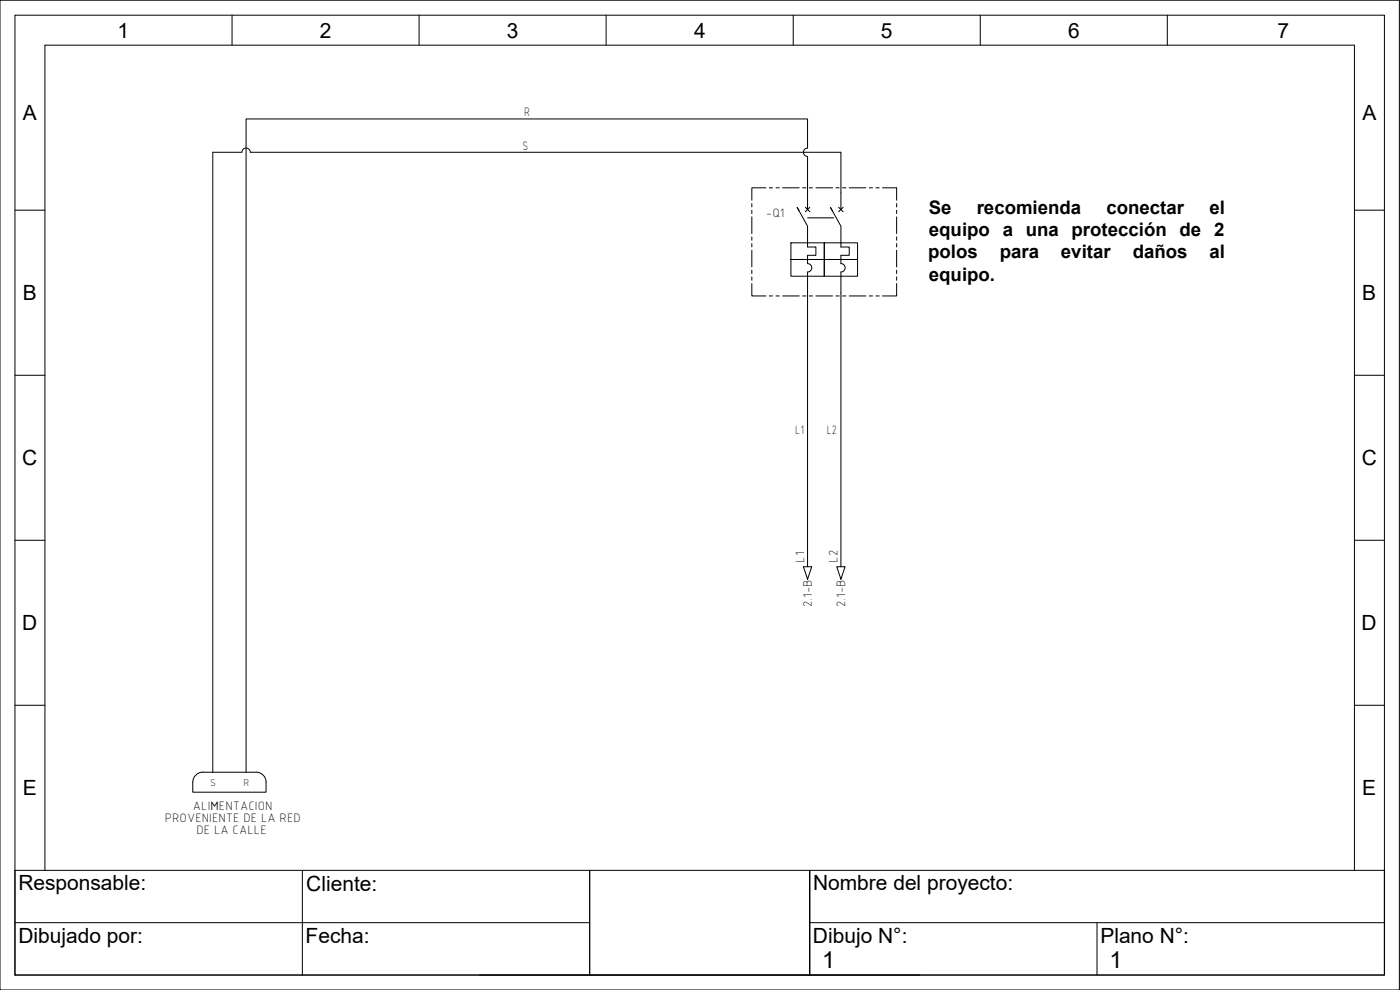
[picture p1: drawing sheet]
<svg xmlns="http://www.w3.org/2000/svg" width="420mm" height="297mm" viewBox="0 0 420 297" stroke-linecap="round" stroke-linejoin="round" font-family="sans-serif">
<g fill="none" stroke="#000" stroke-width=".3">
<path d="M0 .1h420v296.9h-420zM4.5 4.6h411v288h-411zM69.6 4.6v9M125.8 4.6v9M181.9 4.6v9M238.1 4.6v9M294.2 4.6v9M350.3 4.6v9M72.6 45.7h-8.7v186M72.6 45.7a1.26 1.26 0 0 1 1.3-1.3 1.26 1.26 0 0 1 1.2 1.3h177.3v17.2M229.9 56.4h-4.3v3.7M230.9 56.4h1"/>
<path d="M232.9 56.4h1M234.9 56.4h5M240.9 56.4h1M242.9 56.4h1M244.9 56.4h5M250.9 56.4h1M252.9 56.4h1M254.9 56.4h5M260.9 56.4h1M262.9 56.4h1M264.9 56.4h4.2v3.7M4.5 63.1h9"/>
<path d="M225.6 61.1v1M225.6 63.1v1M225.6 65.1v5M225.6 71.1v1M225.6 73.1v1M225.6 75.1v5M237.4 77.9h10v5h-10zM237.4 72.9h10v5h-10zM239.8 63.3l-.6-1.1 3.2 5.7v6.2h2.5v2.5h-2.5v2.5a1.26 1.26 0 0 1 1.2 1.2 1.26 1.26 0 0 1-1.2 1.3v88.4M241.7 62.2l1.3 1.3M242.4 62.9v-16a1.26 1.26 0 0 1-1.3-1.2 1.26 1.26 0 0 1 1.3-1.3v-8.7h-168.5v196M242.4 65.4h7.8"/>
<path d="M243 62.2l-1.3 1.3M247.4 77.9h10v5h-10zM247.4 72.9h10v5h-10zM249.9 63.3l-.7-1.1 3.2 5.7v6.2h2.5v2.5h-2.5v2.5a1.26 1.26 0 0 1 1.2 1.2 1.26 1.26 0 0 1-1.2 1.3v88.4M251.7 62.2l1.3 1.3M253 62.2l-1.3 1.3M269.1 61.1v1M269.1 63.1v1M269.1 65.1v5M269.1 71.1v1M269.1 73.1v1M269.1 75.1v5"/>
<path d="M406.5 63.1h9M225.6 85.1v3.7h4.3M225.6 81.1v1M225.6 83.1v1M230.9 88.8h1M232.9 88.8h1M234.9 88.8h5M240.9 88.8h1M242.9 88.8h1M244.9 88.8h5M250.9 88.8h1M252.9 88.8h1"/>
<path d="M254.9 88.8h5M260.9 88.8h1M262.9 88.8h1M269.1 85.1v3.7h-4.2M269.1 81.1v1M269.1 83.1v1M4.5 112.6h9M406.5 112.6h9M4.5 162.1h9M241.1 170h2.5l-1.2 3.8zM251.1 170h2.5l-1.2 3.8zM406.5 162.1h9"/>
<path d="M4.5 211.6h9M406.5 211.6h9M76.9 231.7a2.96 2.96 0 0 1 2.9 3v3h-22a6 6 0 0 1 .7-4.9 2.99 2.99 0 0 1 2.4-1.1h16M4.5 261.1h172.5v31.5h-172.5zM4.5 276.8h172.5M13.5 261.1v-247.5h393v247.5M90.7 261.1v31.5M177 261.1h66v31.5h-66zM243 261.1h172.5v31.5h-172.5zM243 261.1v31.5M243 276.8h172.5M329.2 276.8v15.8"/>
<path d="M144 292.6h132"/>
</g>
<g font-size="7">
<text x="246.8" y="290.3">1</text>
<text x="333" y="290.3">1</text>
</g>
<g font-size="6.3">
<text x="35.3" y="11.3">1</text>
<text x="96" y="11.3">2</text>
<text x="152.1" y="11.3">3</text>
<text x="208.3" y="11.3">4</text>
<text x="264.4" y="11.3">5</text>
<text x="320.5" y="11.3">6</text>
<text x="383.4" y="11.3">7</text>
<text x="6.9" y="36.1">A</text>
<text x="408.9" y="36.1">A</text>
<text x="6.8" y="90.1">B</text>
<text x="408.8" y="90.1">B</text>
<text x="6.7" y="139.6">C</text>
<text x="408.7" y="139.6">C</text>
<text x="6.6" y="189.1">D</text>
<text x="408.6" y="189.1">D</text>
<text x="6.8" y="238.6">E</text>
<text x="408.8" y="238.6">E</text>
<text x="5.5" y="267.1">Responsable:</text>
<text x="91.9" y="267.2">Cliente:</text>
<text x="244" y="267.1">Nombre del proyecto:</text>
<text x="5.5" y="282.8">Dibujado por:</text>
<text x="91.7" y="282.8">Fecha:</text>
<text x="244" y="282.8">Dibujo N°:</text>
<text x="330.2" y="282.8">Plano N°:</text>
</g>
<g font-size="5.6">
<text x="278.8" y="64.1">Se</text>
<text x="293.1" y="64.1">recomienda</text>
<text x="332.1" y="64.1">conectar</text>
<text x="363" y="64.1">el</text>
<text x="278.8" y="70.9">equipo a una protección de 2</text>
<text x="278.6" y="77.5">polos</text>
<text x="300" y="77.5">para</text>
<text x="318.4" y="77.5">evitar</text>
<text x="340" y="77.5">daños</text>
<text x="363" y="77.5">al</text>
<text x="278.8" y="84.2">equipo.</text>
</g>
<g font-size="3.9">
<text x="157.3" y="34.9">R</text>
<text x="156.8" y="44.9">S</text>
<text x="229.9" y="65.1">-Q1</text>
<text x="238.7" y="130.2">L1</text>
<text x="248.1" y="130.2">L2</text>
<text x="241.4" y="168.8" transform="rotate(-90 241.4 168.8)">L1</text>
<text x="251.4" y="168.8" transform="rotate(-90 251.4 168.8)">L2</text>
<text x="243.6" y="182.2" transform="rotate(-90 243.6 182.2)">2.1-B</text>
<text x="253.6" y="182.2" transform="rotate(-90 253.6 182.2)">2.1-B</text>
<text x="57.9" y="243.2">ALIMENTACION</text>
<text x="49.5" y="246.7">PROVENIENTE DE LA RED</text>
<text x="59" y="250.2">DE LA CALLE</text>
</g>
<g font-size="3.1">
<text x="63.1" y="235.7">S</text>
<text x="73" y="235.7">R</text>
</g>
</svg>
